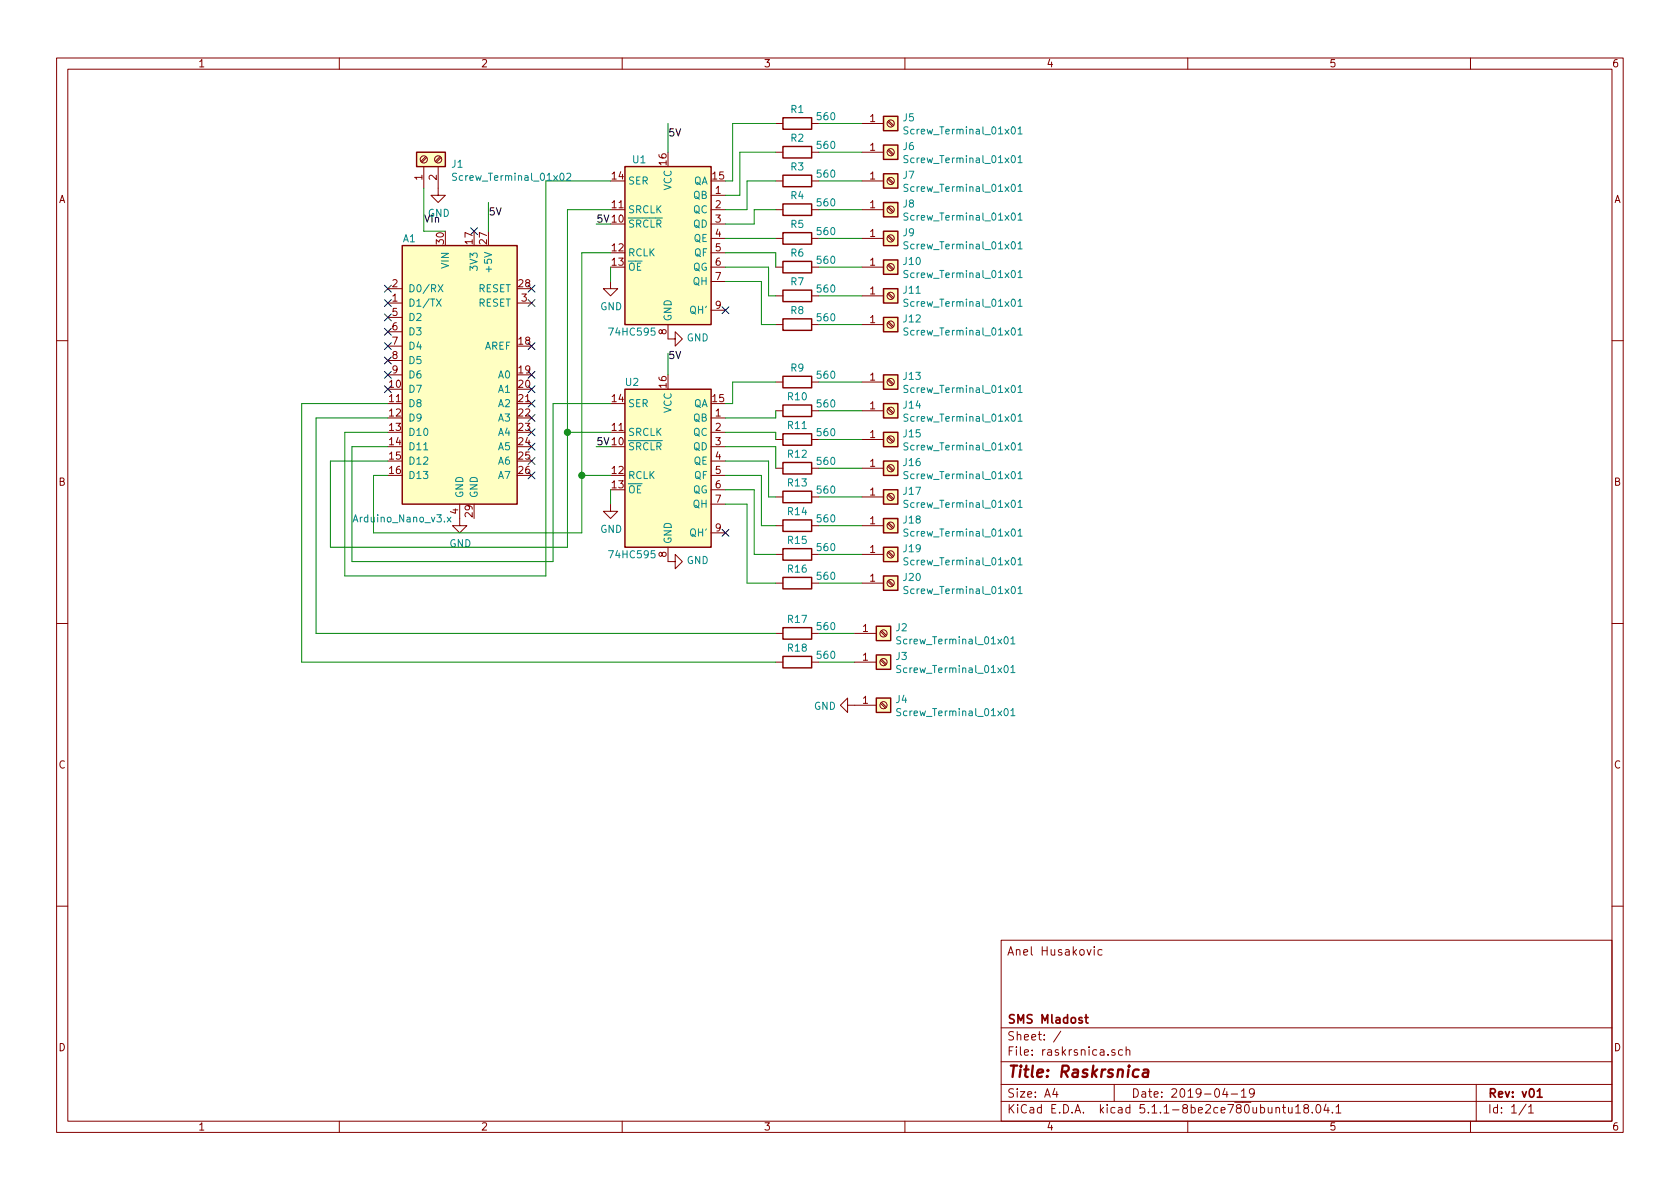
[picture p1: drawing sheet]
EESchema Schematic File Version 4
LIBS:raskrsnica-cache
EELAYER 29 0
EELAYER END
$Descr A4 11693 8268
encoding utf-8
Sheet 1 1
Title "Raskrsnica"
Date "2019-04-19"
Rev "v01"
Comp "SMS Mladost"
Comment1 ""
Comment2 ""
Comment3 ""
Comment4 "Anel Husakovic"
$EndDescr
$Comp
L 74xx:74HC595 U1
U 1 1
P 4650 1650
F 0 "U1" H 4450 2200 50  0000 C CNN
F 1 "74HC595" H 4400 1000 50  0000 C CNN
F 2 "Package_DIP:DIP-16_W7.62mm" H 4650 1650 50  0001 C CNN
F 3 "http://www.ti.com/lit/ds/symlink/sn74hc595.pdf" H 4650 1650 50  0001 C CNN
	1    4650 1650
	1    0    0    -1  
$EndComp
$Comp
L 74xx:74HC595 U2
U 1 1
P 4650 3200
F 0 "U2" H 4400 3750 50  0000 C CNN
F 1 "74HC595" H 4400 2550 50  0000 C CNN
F 2 "Package_DIP:DIP-16_W7.62mm" H 4650 3200 50  0001 C CNN
F 3 "http://www.ti.com/lit/ds/symlink/sn74hc595.pdf" H 4650 3200 50  0001 C CNN
	1    4650 3200
	1    0    0    -1  
$EndComp
$Comp
L Device:R R1
U 1 1
P 5550 850
F 0 "R1" V 5450 850 50  0000 C CNN
F 1 "560" V 5500 1050 50  0000 C CNN
F 2 "Resistor_THT:R_Axial_DIN0207_L6.3mm_D2.5mm_P7.62mm_Horizontal" V 5480 850 50  0001 C CNN
F 3 "~" H 5550 850 50  0001 C CNN
	1    5550 850 
	0    1    1    0   
$EndComp
$Comp
L Device:R R2
U 1 1
P 5550 1050
F 0 "R2" V 5450 1050 50  0000 C CNN
F 1 "560" V 5500 1250 50  0000 C CNN
F 2 "Resistor_THT:R_Axial_DIN0207_L6.3mm_D2.5mm_P7.62mm_Horizontal" V 5480 1050 50  0001 C CNN
F 3 "~" H 5550 1050 50  0001 C CNN
	1    5550 1050
	0    1    1    0   
$EndComp
$Comp
L Device:R R3
U 1 1
P 5550 1250
F 0 "R3" V 5450 1250 50  0000 C CNN
F 1 "560" V 5500 1450 50  0000 C CNN
F 2 "Resistor_THT:R_Axial_DIN0207_L6.3mm_D2.5mm_P7.62mm_Horizontal" V 5480 1250 50  0001 C CNN
F 3 "~" H 5550 1250 50  0001 C CNN
	1    5550 1250
	0    1    1    0   
$EndComp
$Comp
L Device:R R4
U 1 1
P 5550 1450
F 0 "R4" V 5450 1450 50  0000 C CNN
F 1 "560" V 5500 1650 50  0000 C CNN
F 2 "Resistor_THT:R_Axial_DIN0207_L6.3mm_D2.5mm_P7.62mm_Horizontal" V 5480 1450 50  0001 C CNN
F 3 "~" H 5550 1450 50  0001 C CNN
	1    5550 1450
	0    1    1    0   
$EndComp
$Comp
L Device:R R5
U 1 1
P 5550 1650
F 0 "R5" V 5450 1650 50  0000 C CNN
F 1 "560" V 5500 1850 50  0000 C CNN
F 2 "Resistor_THT:R_Axial_DIN0207_L6.3mm_D2.5mm_P7.62mm_Horizontal" V 5480 1650 50  0001 C CNN
F 3 "~" H 5550 1650 50  0001 C CNN
	1    5550 1650
	0    1    1    0   
$EndComp
$Comp
L Device:R R6
U 1 1
P 5550 1850
F 0 "R6" V 5450 1850 50  0000 C CNN
F 1 "560" V 5500 2050 50  0000 C CNN
F 2 "Resistor_THT:R_Axial_DIN0207_L6.3mm_D2.5mm_P7.62mm_Horizontal" V 5480 1850 50  0001 C CNN
F 3 "~" H 5550 1850 50  0001 C CNN
	1    5550 1850
	0    1    1    0   
$EndComp
$Comp
L Device:R R7
U 1 1
P 5550 2050
F 0 "R7" V 5450 2050 50  0000 C CNN
F 1 "560" V 5500 2250 50  0000 C CNN
F 2 "Resistor_THT:R_Axial_DIN0207_L6.3mm_D2.5mm_P7.62mm_Horizontal" V 5480 2050 50  0001 C CNN
F 3 "~" H 5550 2050 50  0001 C CNN
	1    5550 2050
	0    1    1    0   
$EndComp
$Comp
L Device:R R8
U 1 1
P 5550 2250
F 0 "R8" V 5450 2250 50  0000 C CNN
F 1 "560" V 5500 2450 50  0000 C CNN
F 2 "Resistor_THT:R_Axial_DIN0207_L6.3mm_D2.5mm_P7.62mm_Horizontal" V 5480 2250 50  0001 C CNN
F 3 "~" H 5550 2250 50  0001 C CNN
	1    5550 2250
	0    1    1    0   
$EndComp
Wire Wire Line
	5050 1250 5100 1250
Wire Wire Line
	5100 1250 5100 850 
Wire Wire Line
	5100 850  5400 850 
Wire Wire Line
	5400 1050 5150 1050
Wire Wire Line
	5150 1050 5150 1350
Wire Wire Line
	5150 1350 5050 1350
Wire Wire Line
	5400 1250 5200 1250
Wire Wire Line
	5200 1250 5200 1450
Wire Wire Line
	5200 1450 5050 1450
Wire Wire Line
	5400 1450 5250 1450
Wire Wire Line
	5250 1550 5050 1550
Wire Wire Line
	5250 1450 5250 1550
Wire Wire Line
	5050 1650 5400 1650
Wire Wire Line
	5050 1750 5400 1750
Wire Wire Line
	5400 1750 5400 1850
Wire Wire Line
	5050 1850 5350 1850
Wire Wire Line
	5350 1850 5350 2050
Wire Wire Line
	5350 2050 5400 2050
Wire Wire Line
	5050 1950 5300 1950
Wire Wire Line
	5300 1950 5300 2250
Wire Wire Line
	5300 2250 5400 2250
$Comp
L Device:R R9
U 1 1
P 5550 2650
F 0 "R9" V 5450 2650 50  0000 C CNN
F 1 "560" V 5500 2850 50  0000 C CNN
F 2 "Resistor_THT:R_Axial_DIN0207_L6.3mm_D2.5mm_P7.62mm_Horizontal" V 5480 2650 50  0001 C CNN
F 3 "~" H 5550 2650 50  0001 C CNN
	1    5550 2650
	0    1    1    0   
$EndComp
$Comp
L Device:R R10
U 1 1
P 5550 2850
F 0 "R10" V 5450 2850 50  0000 C CNN
F 1 "560" V 5500 3050 50  0000 C CNN
F 2 "Resistor_THT:R_Axial_DIN0207_L6.3mm_D2.5mm_P7.62mm_Horizontal" V 5480 2850 50  0001 C CNN
F 3 "~" H 5550 2850 50  0001 C CNN
	1    5550 2850
	0    1    1    0   
$EndComp
$Comp
L Device:R R11
U 1 1
P 5550 3050
F 0 "R11" V 5450 3050 50  0000 C CNN
F 1 "560" V 5500 3250 50  0000 C CNN
F 2 "Resistor_THT:R_Axial_DIN0207_L6.3mm_D2.5mm_P7.62mm_Horizontal" V 5480 3050 50  0001 C CNN
F 3 "~" H 5550 3050 50  0001 C CNN
	1    5550 3050
	0    1    1    0   
$EndComp
$Comp
L Device:R R12
U 1 1
P 5550 3250
F 0 "R12" V 5450 3250 50  0000 C CNN
F 1 "560" V 5500 3450 50  0000 C CNN
F 2 "Resistor_THT:R_Axial_DIN0207_L6.3mm_D2.5mm_P7.62mm_Horizontal" V 5480 3250 50  0001 C CNN
F 3 "~" H 5550 3250 50  0001 C CNN
	1    5550 3250
	0    1    1    0   
$EndComp
$Comp
L Device:R R13
U 1 1
P 5550 3450
F 0 "R13" V 5450 3450 50  0000 C CNN
F 1 "560" V 5500 3650 50  0000 C CNN
F 2 "Resistor_THT:R_Axial_DIN0207_L6.3mm_D2.5mm_P7.62mm_Horizontal" V 5480 3450 50  0001 C CNN
F 3 "~" H 5550 3450 50  0001 C CNN
	1    5550 3450
	0    1    1    0   
$EndComp
$Comp
L Device:R R14
U 1 1
P 5550 3650
F 0 "R14" V 5450 3650 50  0000 C CNN
F 1 "560" V 5500 3850 50  0000 C CNN
F 2 "Resistor_THT:R_Axial_DIN0207_L6.3mm_D2.5mm_P7.62mm_Horizontal" V 5480 3650 50  0001 C CNN
F 3 "~" H 5550 3650 50  0001 C CNN
	1    5550 3650
	0    1    1    0   
$EndComp
$Comp
L Device:R R15
U 1 1
P 5550 3850
F 0 "R15" V 5450 3850 50  0000 C CNN
F 1 "560" V 5500 4050 50  0000 C CNN
F 2 "Resistor_THT:R_Axial_DIN0207_L6.3mm_D2.5mm_P7.62mm_Horizontal" V 5480 3850 50  0001 C CNN
F 3 "~" H 5550 3850 50  0001 C CNN
	1    5550 3850
	0    1    1    0   
$EndComp
$Comp
L Device:R R16
U 1 1
P 5550 4050
F 0 "R16" V 5450 4050 50  0000 C CNN
F 1 "560" V 5500 4250 50  0000 C CNN
F 2 "Resistor_THT:R_Axial_DIN0207_L6.3mm_D2.5mm_P7.62mm_Horizontal" V 5480 4050 50  0001 C CNN
F 3 "~" H 5550 4050 50  0001 C CNN
	1    5550 4050
	0    1    1    0   
$EndComp
Wire Wire Line
	5050 2800 5100 2800
Wire Wire Line
	5100 2800 5100 2650
Wire Wire Line
	5100 2650 5400 2650
Wire Wire Line
	5400 2900 5400 2850
Wire Wire Line
	5050 2900 5400 2900
Wire Wire Line
	5050 3000 5400 3000
Wire Wire Line
	5400 3000 5400 3050
Wire Wire Line
	5050 3100 5400 3100
Wire Wire Line
	5400 3100 5400 3250
Wire Wire Line
	5050 3200 5350 3200
Wire Wire Line
	5350 3200 5350 3450
Wire Wire Line
	5350 3450 5400 3450
Wire Wire Line
	5050 3300 5300 3300
Wire Wire Line
	5300 3300 5300 3650
Wire Wire Line
	5300 3650 5400 3650
Wire Wire Line
	5050 3400 5250 3400
Wire Wire Line
	5250 3400 5250 3850
Wire Wire Line
	5250 3850 5400 3850
Wire Wire Line
	5050 3500 5200 3500
Wire Wire Line
	5200 3500 5200 4050
Wire Wire Line
	5200 4050 5400 4050
Wire Wire Line
	5700 850  6000 850 
Wire Wire Line
	5700 1050 6000 1050
Wire Wire Line
	5700 1250 6000 1250
Wire Wire Line
	5700 1450 6000 1450
Wire Wire Line
	5700 1650 6000 1650
Wire Wire Line
	5700 1850 6000 1850
Wire Wire Line
	5700 2050 6000 2050
Wire Wire Line
	5700 2250 6000 2250
Wire Wire Line
	5700 2650 6000 2650
Wire Wire Line
	5700 2850 6000 2850
Wire Wire Line
	5700 3050 6000 3050
Wire Wire Line
	5700 3250 6000 3250
Wire Wire Line
	5700 3450 6000 3450
Wire Wire Line
	5700 3650 6000 3650
Wire Wire Line
	5700 3850 6000 3850
Wire Wire Line
	5700 4050 6000 4050
$Comp
L power:GND #PWR06
U 1 1
P 4650 2350
F 0 "#PWR06" H 4650 2100 50  0001 C CNN
F 1 "GND" V 4655 2222 50  0000 R CNN
F 2 "" H 4650 2350 50  0001 C CNN
F 3 "" H 4650 2350 50  0001 C CNN
	1    4650 2350
	0    -1   -1   0   
$EndComp
$Comp
L power:GND #PWR07
U 1 1
P 4650 3900
F 0 "#PWR07" H 4650 3650 50  0001 C CNN
F 1 "GND" V 4655 3772 50  0000 R CNN
F 2 "" H 4650 3900 50  0001 C CNN
F 3 "" H 4650 3900 50  0001 C CNN
	1    4650 3900
	0    -1   -1   0   
$EndComp
NoConn ~ 5050 2150
NoConn ~ 5050 3700
NoConn ~ 3700 2400
NoConn ~ 3700 2600
NoConn ~ 3700 2700
NoConn ~ 3700 2800
NoConn ~ 3700 2900
NoConn ~ 3700 3000
NoConn ~ 3700 3100
NoConn ~ 3700 3200
NoConn ~ 3700 3300
NoConn ~ 3700 2100
NoConn ~ 3700 2000
NoConn ~ 3300 1600
NoConn ~ 2700 2000
$Comp
L power:GND #PWR02
U 1 1
P 3200 3600
F 0 "#PWR02" H 3200 3350 50  0001 C CNN
F 1 "GND" H 3205 3427 50  0000 C CNN
F 2 "" H 3200 3600 50  0001 C CNN
F 3 "" H 3200 3600 50  0001 C CNN
	1    3200 3600
	1    0    0    -1  
$EndComp
$Comp
L MCU_Module:Arduino_Nano_v3.x A1
U 1 1
P 3200 2600
F 0 "A1" H 2850 3550 50  0000 C CNN
F 1 "Arduino_Nano_v3.x" H 2800 1600 50  0000 C CNN
F 2 "Module:Arduino_Nano" H 3350 1650 50  0001 L CNN
F 3 "http://www.mouser.com/pdfdocs/Gravitech_Arduino_Nano3_0.pdf" H 3200 1600 50  0001 C CNN
	1    3200 2600
	1    0    0    -1  
$EndComp
Wire Wire Line
	2700 3300 2600 3300
Wire Wire Line
	2600 3300 2600 3700
Wire Wire Line
	2600 3700 4050 3700
Wire Wire Line
	4050 3700 4050 3300
Wire Wire Line
	4050 3300 4250 3300
Wire Wire Line
	4250 1750 4050 1750
Wire Wire Line
	4050 1750 4050 3300
Connection ~ 4050 3300
Wire Wire Line
	4250 1450 3950 1450
Wire Wire Line
	3950 1450 3950 3000
Wire Wire Line
	3950 3000 4250 3000
Wire Wire Line
	2700 3200 2300 3200
Wire Wire Line
	2300 3200 2300 3800
Wire Wire Line
	2300 3800 3950 3800
Wire Wire Line
	3950 3800 3950 3000
Connection ~ 3950 3000
Wire Wire Line
	4250 2800 3850 2800
Wire Wire Line
	3850 2800 3850 3900
Wire Wire Line
	3850 3900 2450 3900
Wire Wire Line
	2450 3900 2450 3100
Wire Wire Line
	2450 3100 2700 3100
Wire Wire Line
	2700 3000 2400 3000
Wire Wire Line
	2400 3000 2400 4000
Wire Wire Line
	2400 4000 3800 4000
Wire Wire Line
	3800 4000 3800 1250
Wire Wire Line
	3800 1250 4250 1250
$Comp
L power:GND #PWR04
U 1 1
P 4250 1950
F 0 "#PWR04" H 4250 1700 50  0001 C CNN
F 1 "GND" H 4255 1777 50  0000 C CNN
F 2 "" H 4250 1950 50  0001 C CNN
F 3 "" H 4250 1950 50  0001 C CNN
	1    4250 1950
	1    0    0    -1  
$EndComp
$Comp
L power:GND #PWR05
U 1 1
P 4250 3500
F 0 "#PWR05" H 4250 3250 50  0001 C CNN
F 1 "GND" H 4255 3327 50  0000 C CNN
F 2 "" H 4250 3500 50  0001 C CNN
F 3 "" H 4250 3500 50  0001 C CNN
	1    4250 3500
	1    0    0    -1  
$EndComp
Wire Wire Line
	4250 3500 4250 3400
Wire Wire Line
	4250 1950 4250 1850
Wire Wire Line
	4150 1550 4250 1550
Wire Wire Line
	4150 3100 4250 3100
$Comp
L Device:R R17
U 1 1
P 5550 4400
F 0 "R17" V 5450 4400 50  0000 C CNN
F 1 "560" V 5500 4600 50  0000 C CNN
F 2 "Resistor_THT:R_Axial_DIN0207_L6.3mm_D2.5mm_P7.62mm_Horizontal" V 5480 4400 50  0001 C CNN
F 3 "~" H 5550 4400 50  0001 C CNN
	1    5550 4400
	0    1    1    0   
$EndComp
$Comp
L Device:R R18
U 1 1
P 5550 4600
F 0 "R18" V 5450 4600 50  0000 C CNN
F 1 "560" V 5500 4800 50  0000 C CNN
F 2 "Resistor_THT:R_Axial_DIN0207_L6.3mm_D2.5mm_P7.62mm_Horizontal" V 5480 4600 50  0001 C CNN
F 3 "~" H 5550 4600 50  0001 C CNN
	1    5550 4600
	0    1    1    0   
$EndComp
Wire Wire Line
	2700 2900 2200 2900
Wire Wire Line
	2200 2900 2200 4400
Wire Wire Line
	2200 4400 5400 4400
Wire Wire Line
	2700 2800 2100 2800
Wire Wire Line
	2100 2800 2100 4600
Wire Wire Line
	2100 4600 5400 4600
Wire Wire Line
	5700 4400 5950 4400
Wire Wire Line
	5700 4600 5950 4600
NoConn ~ 2700 2100
NoConn ~ 2700 2200
NoConn ~ 2700 2300
NoConn ~ 2700 2400
NoConn ~ 2700 2500
NoConn ~ 2700 2600
NoConn ~ 2700 2700
$Comp
L Connector:Screw_Terminal_01x02 J1
U 1 1
P 2950 1100
F 0 "J1" V 2914 912 50  0000 R CNN
F 1 "Screw_Terminal_01x02" V 2823 912 50  0000 R CNN
F 2 "Resistor_THT:R_Axial_DIN0207_L6.3mm_D2.5mm_P7.62mm_Horizontal" H 2950 1100 50  0001 C CNN
F 3 "~" H 2950 1100 50  0001 C CNN
	1    2950 1100
	0    -1   -1   0   
$EndComp
Wire Wire Line
	2950 1300 2950 1600
Wire Wire Line
	2950 1600 3100 1600
$Comp
L power:GND #PWR01
U 1 1
P 3050 1300
F 0 "#PWR01" H 3050 1050 50  0001 C CNN
F 1 "GND" H 3055 1127 50  0000 C CNN
F 2 "" H 3050 1300 50  0001 C CNN
F 3 "" H 3050 1300 50  0001 C CNN
	1    3050 1300
	1    0    0    -1  
$EndComp
Text Label 2950 1550 0    50   ~ 0
Vin
Wire Wire Line
	3400 1600 3400 1400
Text Label 3400 1500 0    50   ~ 0
5V
Wire Wire Line
	4650 1050 4650 850 
Text Label 4650 950  0    50   ~ 0
5V
Wire Wire Line
	4650 2600 4650 2450
Text Label 4650 2500 0    50   ~ 0
5V
Text Label 4150 3100 0    50   ~ 0
5V
Text Label 4150 1550 0    50   ~ 0
5V
$Comp
L Connector:Screw_Terminal_01x01 J5
U 1 1
P 6200 850
F 0 "J5" H 6280 892 50  0000 L CNN
F 1 "Screw_Terminal_01x01" H 6280 801 50  0000 L CNN
F 2 "TerminalBlock_MetzConnect:TerminalBlock_MetzConnect_360271_1x01_Horizontal_ScrewM3.0_Boxed" H 6200 850 50  0001 C CNN
F 3 "~" H 6200 850 50  0001 C CNN
	1    6200 850 
	1    0    0    -1  
$EndComp
$Comp
L Connector:Screw_Terminal_01x01 J6
U 1 1
P 6200 1050
F 0 "J6" H 6280 1092 50  0000 L CNN
F 1 "Screw_Terminal_01x01" H 6280 1001 50  0000 L CNN
F 2 "TerminalBlock_MetzConnect:TerminalBlock_MetzConnect_360271_1x01_Horizontal_ScrewM3.0_Boxed" H 6200 1050 50  0001 C CNN
F 3 "~" H 6200 1050 50  0001 C CNN
	1    6200 1050
	1    0    0    -1  
$EndComp
$Comp
L Connector:Screw_Terminal_01x01 J7
U 1 1
P 6200 1250
F 0 "J7" H 6280 1292 50  0000 L CNN
F 1 "Screw_Terminal_01x01" H 6280 1201 50  0000 L CNN
F 2 "TerminalBlock_MetzConnect:TerminalBlock_MetzConnect_360271_1x01_Horizontal_ScrewM3.0_Boxed" H 6200 1250 50  0001 C CNN
F 3 "~" H 6200 1250 50  0001 C CNN
	1    6200 1250
	1    0    0    -1  
$EndComp
$Comp
L Connector:Screw_Terminal_01x01 J8
U 1 1
P 6200 1450
F 0 "J8" H 6280 1492 50  0000 L CNN
F 1 "Screw_Terminal_01x01" H 6280 1401 50  0000 L CNN
F 2 "TerminalBlock_MetzConnect:TerminalBlock_MetzConnect_360271_1x01_Horizontal_ScrewM3.0_Boxed" H 6200 1450 50  0001 C CNN
F 3 "~" H 6200 1450 50  0001 C CNN
	1    6200 1450
	1    0    0    -1  
$EndComp
$Comp
L Connector:Screw_Terminal_01x01 J9
U 1 1
P 6200 1650
F 0 "J9" H 6280 1692 50  0000 L CNN
F 1 "Screw_Terminal_01x01" H 6280 1601 50  0000 L CNN
F 2 "TerminalBlock_MetzConnect:TerminalBlock_MetzConnect_360271_1x01_Horizontal_ScrewM3.0_Boxed" H 6200 1650 50  0001 C CNN
F 3 "~" H 6200 1650 50  0001 C CNN
	1    6200 1650
	1    0    0    -1  
$EndComp
$Comp
L Connector:Screw_Terminal_01x01 J10
U 1 1
P 6200 1850
F 0 "J10" H 6280 1892 50  0000 L CNN
F 1 "Screw_Terminal_01x01" H 6280 1801 50  0000 L CNN
F 2 "TerminalBlock_MetzConnect:TerminalBlock_MetzConnect_360271_1x01_Horizontal_ScrewM3.0_Boxed" H 6200 1850 50  0001 C CNN
F 3 "~" H 6200 1850 50  0001 C CNN
	1    6200 1850
	1    0    0    -1  
$EndComp
$Comp
L Connector:Screw_Terminal_01x01 J11
U 1 1
P 6200 2050
F 0 "J11" H 6280 2092 50  0000 L CNN
F 1 "Screw_Terminal_01x01" H 6280 2001 50  0000 L CNN
F 2 "TerminalBlock_MetzConnect:TerminalBlock_MetzConnect_360271_1x01_Horizontal_ScrewM3.0_Boxed" H 6200 2050 50  0001 C CNN
F 3 "~" H 6200 2050 50  0001 C CNN
	1    6200 2050
	1    0    0    -1  
$EndComp
$Comp
L Connector:Screw_Terminal_01x01 J12
U 1 1
P 6200 2250
F 0 "J12" H 6280 2292 50  0000 L CNN
F 1 "Screw_Terminal_01x01" H 6280 2201 50  0000 L CNN
F 2 "TerminalBlock_MetzConnect:TerminalBlock_MetzConnect_360271_1x01_Horizontal_ScrewM3.0_Boxed" H 6200 2250 50  0001 C CNN
F 3 "~" H 6200 2250 50  0001 C CNN
	1    6200 2250
	1    0    0    -1  
$EndComp
$Comp
L Connector:Screw_Terminal_01x01 J13
U 1 1
P 6200 2650
F 0 "J13" H 6280 2692 50  0000 L CNN
F 1 "Screw_Terminal_01x01" H 6280 2601 50  0000 L CNN
F 2 "TerminalBlock_MetzConnect:TerminalBlock_MetzConnect_360271_1x01_Horizontal_ScrewM3.0_Boxed" H 6200 2650 50  0001 C CNN
F 3 "~" H 6200 2650 50  0001 C CNN
	1    6200 2650
	1    0    0    -1  
$EndComp
$Comp
L Connector:Screw_Terminal_01x01 J14
U 1 1
P 6200 2850
F 0 "J14" H 6280 2892 50  0000 L CNN
F 1 "Screw_Terminal_01x01" H 6280 2801 50  0000 L CNN
F 2 "TerminalBlock_MetzConnect:TerminalBlock_MetzConnect_360271_1x01_Horizontal_ScrewM3.0_Boxed" H 6200 2850 50  0001 C CNN
F 3 "~" H 6200 2850 50  0001 C CNN
	1    6200 2850
	1    0    0    -1  
$EndComp
$Comp
L Connector:Screw_Terminal_01x01 J15
U 1 1
P 6200 3050
F 0 "J15" H 6280 3092 50  0000 L CNN
F 1 "Screw_Terminal_01x01" H 6280 3001 50  0000 L CNN
F 2 "TerminalBlock_MetzConnect:TerminalBlock_MetzConnect_360271_1x01_Horizontal_ScrewM3.0_Boxed" H 6200 3050 50  0001 C CNN
F 3 "~" H 6200 3050 50  0001 C CNN
	1    6200 3050
	1    0    0    -1  
$EndComp
$Comp
L Connector:Screw_Terminal_01x01 J16
U 1 1
P 6200 3250
F 0 "J16" H 6280 3292 50  0000 L CNN
F 1 "Screw_Terminal_01x01" H 6280 3201 50  0000 L CNN
F 2 "TerminalBlock_MetzConnect:TerminalBlock_MetzConnect_360271_1x01_Horizontal_ScrewM3.0_Boxed" H 6200 3250 50  0001 C CNN
F 3 "~" H 6200 3250 50  0001 C CNN
	1    6200 3250
	1    0    0    -1  
$EndComp
$Comp
L Connector:Screw_Terminal_01x01 J17
U 1 1
P 6200 3450
F 0 "J17" H 6280 3492 50  0000 L CNN
F 1 "Screw_Terminal_01x01" H 6280 3401 50  0000 L CNN
F 2 "TerminalBlock_MetzConnect:TerminalBlock_MetzConnect_360271_1x01_Horizontal_ScrewM3.0_Boxed" H 6200 3450 50  0001 C CNN
F 3 "~" H 6200 3450 50  0001 C CNN
	1    6200 3450
	1    0    0    -1  
$EndComp
$Comp
L Connector:Screw_Terminal_01x01 J18
U 1 1
P 6200 3650
F 0 "J18" H 6280 3692 50  0000 L CNN
F 1 "Screw_Terminal_01x01" H 6280 3601 50  0000 L CNN
F 2 "TerminalBlock_MetzConnect:TerminalBlock_MetzConnect_360271_1x01_Horizontal_ScrewM3.0_Boxed" H 6200 3650 50  0001 C CNN
F 3 "~" H 6200 3650 50  0001 C CNN
	1    6200 3650
	1    0    0    -1  
$EndComp
$Comp
L Connector:Screw_Terminal_01x01 J19
U 1 1
P 6200 3850
F 0 "J19" H 6280 3892 50  0000 L CNN
F 1 "Screw_Terminal_01x01" H 6280 3801 50  0000 L CNN
F 2 "TerminalBlock_MetzConnect:TerminalBlock_MetzConnect_360271_1x01_Horizontal_ScrewM3.0_Boxed" H 6200 3850 50  0001 C CNN
F 3 "~" H 6200 3850 50  0001 C CNN
	1    6200 3850
	1    0    0    -1  
$EndComp
$Comp
L Connector:Screw_Terminal_01x01 J20
U 1 1
P 6200 4050
F 0 "J20" H 6280 4092 50  0000 L CNN
F 1 "Screw_Terminal_01x01" H 6280 4001 50  0000 L CNN
F 2 "TerminalBlock_MetzConnect:TerminalBlock_MetzConnect_360271_1x01_Horizontal_ScrewM3.0_Boxed" H 6200 4050 50  0001 C CNN
F 3 "~" H 6200 4050 50  0001 C CNN
	1    6200 4050
	1    0    0    -1  
$EndComp
$Comp
L Connector:Screw_Terminal_01x01 J2
U 1 1
P 6150 4400
F 0 "J2" H 6230 4442 50  0000 L CNN
F 1 "Screw_Terminal_01x01" H 6230 4351 50  0000 L CNN
F 2 "TerminalBlock_MetzConnect:TerminalBlock_MetzConnect_360271_1x01_Horizontal_ScrewM3.0_Boxed" H 6150 4400 50  0001 C CNN
F 3 "~" H 6150 4400 50  0001 C CNN
	1    6150 4400
	1    0    0    -1  
$EndComp
$Comp
L Connector:Screw_Terminal_01x01 J3
U 1 1
P 6150 4600
F 0 "J3" H 6230 4642 50  0000 L CNN
F 1 "Screw_Terminal_01x01" H 6230 4551 50  0000 L CNN
F 2 "TerminalBlock_MetzConnect:TerminalBlock_MetzConnect_360271_1x01_Horizontal_ScrewM3.0_Boxed" H 6150 4600 50  0001 C CNN
F 3 "~" H 6150 4600 50  0001 C CNN
	1    6150 4600
	1    0    0    -1  
$EndComp
$Comp
L Connector:Screw_Terminal_01x01 J4
U 1 1
P 6150 4900
F 0 "J4" H 6230 4942 50  0000 L CNN
F 1 "Screw_Terminal_01x01" H 6230 4851 50  0000 L CNN
F 2 "TerminalBlock_MetzConnect:TerminalBlock_MetzConnect_360271_1x01_Horizontal_ScrewM3.0_Boxed" H 6150 4900 50  0001 C CNN
F 3 "~" H 6150 4900 50  0001 C CNN
	1    6150 4900
	1    0    0    -1  
$EndComp
$Comp
L power:GND #PWR08
U 1 1
P 5950 4900
F 0 "#PWR08" H 5950 4650 50  0001 C CNN
F 1 "GND" V 5955 4772 50  0000 R CNN
F 2 "" H 5950 4900 50  0001 C CNN
F 3 "" H 5950 4900 50  0001 C CNN
	1    5950 4900
	0    1    1    0   
$EndComp
$EndSCHEMATC
